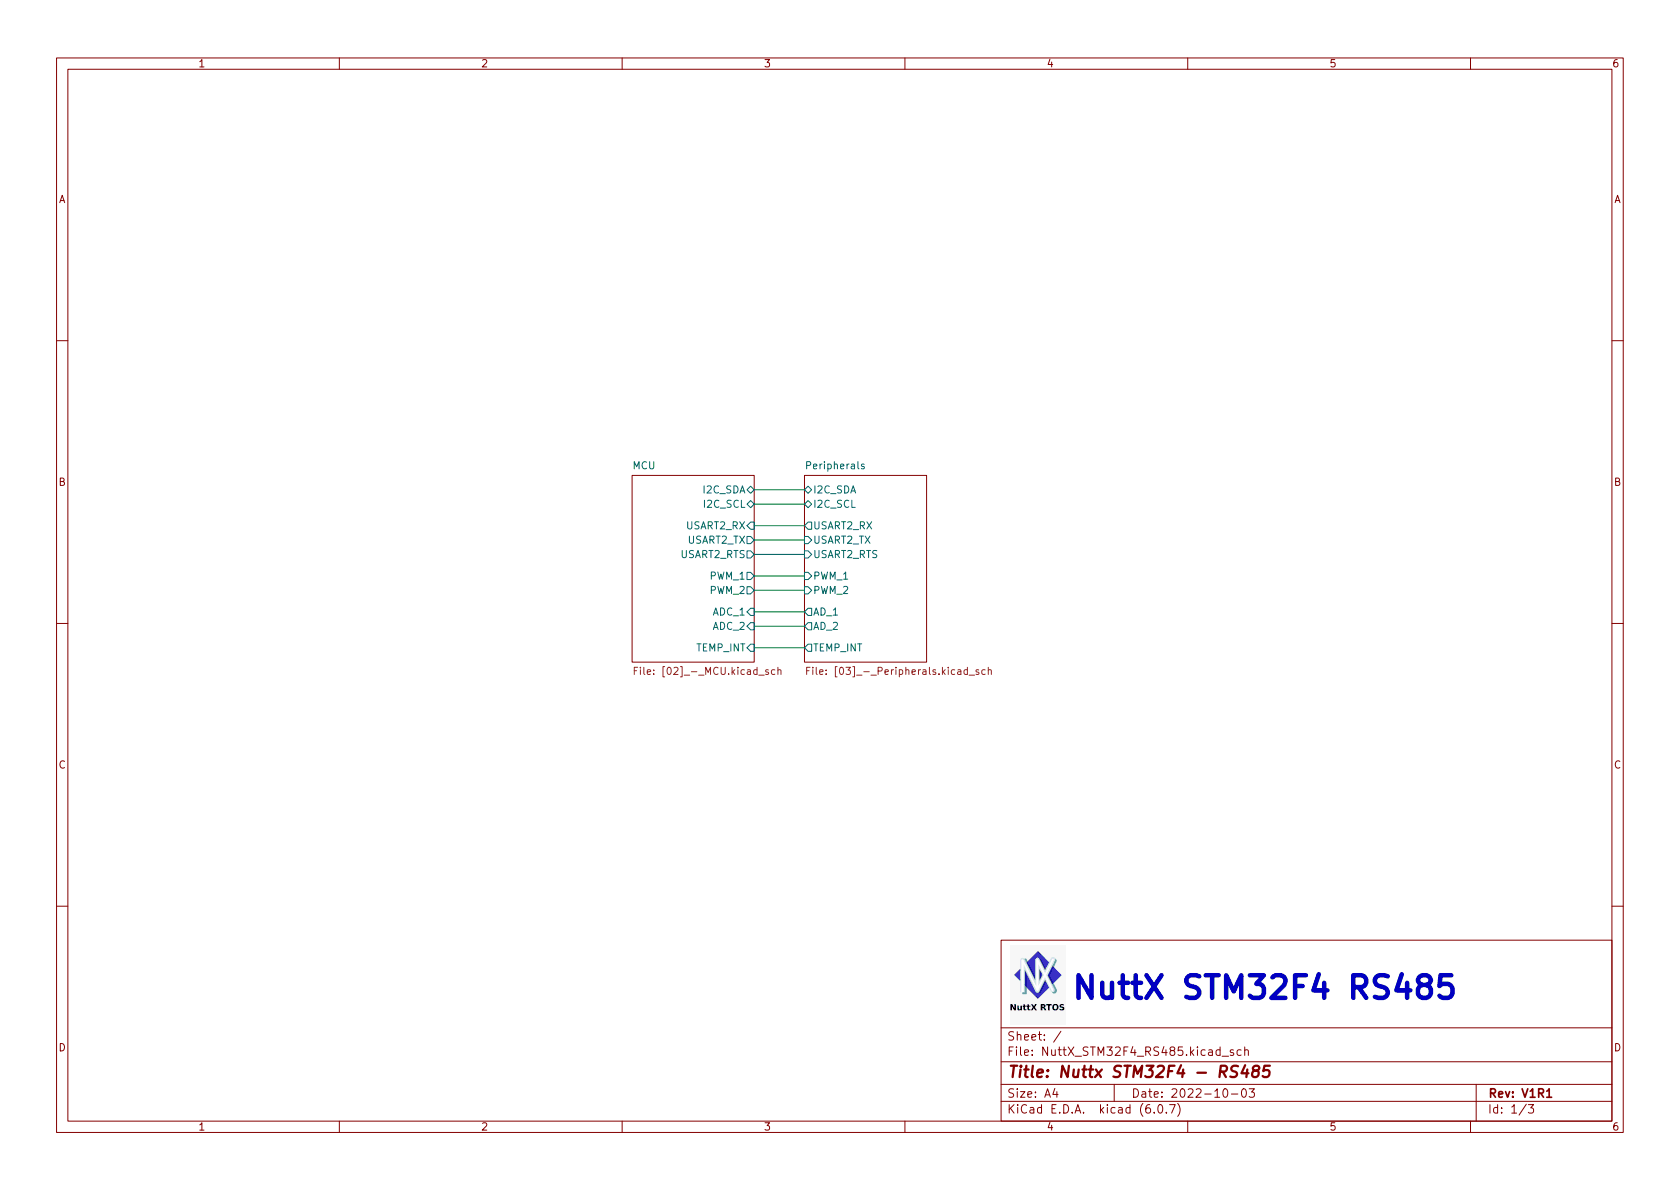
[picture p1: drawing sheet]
(kicad_sch (version 20211123) (generator eeschema)

 (paper "A4")

 (title_block
  (title "Nuttx STM32F4 - RS485")
  (date "2022-10-03")
  (rev "V1R1"))

 (lib_symbols)


 (wire (pts (xy 133.35 104.14) (xy 142.24 104.14)) (stroke (width 0) (type default) (color 0 0 0 0)))
 (wire (pts (xy 133.35 97.79) (xy 142.24 97.79)) (stroke (width 0) (type default) (color 0 0 0 0)))
 (wire (pts (xy 133.35 107.95) (xy 142.24 107.95)) (stroke (width 0) (type default) (color 0 0 0 0)))
 (wire (pts (xy 133.35 114.3) (xy 142.24 114.3)) (stroke (width 0) (type default) (color 0 0 0 0)))
 (wire (pts (xy 133.35 86.36) (xy 142.24 86.36)) (stroke (width 0) (type default) (color 0 0 0 0)))
 (wire (pts (xy 133.35 101.6) (xy 142.24 101.6)) (stroke (width 0) (type default) (color 0 0 0 0)))
 (wire (pts (xy 133.35 88.9) (xy 142.24 88.9)) (stroke (width 0) (type default) (color 0 0 0 0)))
 (wire (pts (xy 133.35 110.49) (xy 142.24 110.49)) (stroke (width 0) (type default) (color 0 0 0 0)))
 (wire (pts (xy 133.35 95.25) (xy 142.24 95.25)) (stroke (width 0) (type default) (color 0 0 0 0)))
 (wire (pts (xy 133.35 92.71) (xy 142.24 92.71)) (stroke (width 0) (type default) (color 0 0 0 0)))

 (image (at 183.515 173.99) (scale 0.146875)
  (data))

 (text "NuttX STM32F4 RS485" (at 189.23 177.8 0) (effects (font (size 4 4) (thickness 0.8) bold) (justify left bottom)))

 (sheet (at 111.76 83.82) (size 21.59 33.02) (fields_autoplaced) (stroke (width 0.1524) (type solid) (color 0 0 0 0)) (fill (color 0 0 0 0.0000))
  (property "Sheet name" "MCU" (id 0) (at 111.76 83.1084 0) (effects (font (size 1.27 1.27)) (justify left bottom)))
  (property "Sheet file" "[02]_-_MCU.kicad_sch" (id 1) (at 111.76 117.4246 0) (effects (font (size 1.27 1.27)) (justify left top))) (pin "ADC_1" input (at 133.35 107.95 0) (effects (font (size 1.27 1.27)) (justify right))) (pin "USART2_RX" input (at 133.35 92.71 0) (effects (font (size 1.27 1.27)) (justify right))) (pin "ADC_2" input (at 133.35 110.49 0) (effects (font (size 1.27 1.27)) (justify right))) (pin "USART2_RTS" output (at 133.35 97.79 0) (effects (font (size 1.27 1.27)) (justify right))) (pin "USART2_TX" output (at 133.35 95.25 0) (effects (font (size 1.27 1.27)) (justify right))) (pin "TEMP_INT" input (at 133.35 114.3 0) (effects (font (size 1.27 1.27)) (justify right))) (pin "I2C_SDA" bidirectional (at 133.35 86.36 0) (effects (font (size 1.27 1.27)) (justify right))) (pin "I2C_SCL" bidirectional (at 133.35 88.9 0) (effects (font (size 1.27 1.27)) (justify right))) (pin "PWM_1" output (at 133.35 101.6 0) (effects (font (size 1.27 1.27)) (justify right))) (pin "PWM_2" output (at 133.35 104.14 0) (effects (font (size 1.27 1.27)) (justify right))))

 (sheet (at 142.24 83.82) (size 21.59 33.02) (fields_autoplaced) (stroke (width 0.1524) (type solid) (color 0 0 0 0)) (fill (color 0 0 0 0.0000))
  (property "Sheet name" "Peripherals" (id 0) (at 142.24 83.1084 0) (effects (font (size 1.27 1.27)) (justify left bottom)))
  (property "Sheet file" "[03]_-_Peripherals.kicad_sch" (id 1) (at 142.24 117.4246 0) (effects (font (size 1.27 1.27)) (justify left top))) (pin "I2C_SDA" bidirectional (at 142.24 86.36 180) (effects (font (size 1.27 1.27)) (justify left))) (pin "I2C_SCL" bidirectional (at 142.24 88.9 180) (effects (font (size 1.27 1.27)) (justify left))) (pin "USART2_RX" output (at 142.24 92.71 180) (effects (font (size 1.27 1.27)) (justify left))) (pin "USART2_RTS" input (at 142.24 97.79 180) (effects (font (size 1.27 1.27)) (justify left))) (pin "USART2_TX" input (at 142.24 95.25 180) (effects (font (size 1.27 1.27)) (justify left))) (pin "TEMP_INT" output (at 142.24 114.3 180) (effects (font (size 1.27 1.27)) (justify left))) (pin "PWM_2" input (at 142.24 104.14 180) (effects (font (size 1.27 1.27)) (justify left))) (pin "PWM_1" input (at 142.24 101.6 180) (effects (font (size 1.27 1.27)) (justify left))) (pin "AD_1" output (at 142.24 107.95 180) (effects (font (size 1.27 1.27)) (justify left))) (pin "AD_2" output (at 142.24 110.49 180) (effects (font (size 1.27 1.27)) (justify left))))

 (sheet_instances (path "" (page "1")) (path "" (page "2")) (path "" (page "3")))

 (symbol_instances (path "" (reference "#FLG01") (unit 1) (value "PWR_FLAG") (footprint "")) (path "" (reference "#FLG02") (unit 1) (value "PWR_FLAG") (footprint "")) (path "" (reference "#PWR01") (unit 1) (value "+5V") (footprint "")) (path "" (reference "#PWR02") (unit 1) (value "+3.3V") (footprint "")) (path "" (reference "#PWR03") (unit 1) (value "+3.3V") (footprint "")) (path "" (reference "#PWR04") (unit 1) (value "+3.3V") (footprint "")) (path "" (reference "#PWR05") (unit 1) (value "VBUS") (footprint "")) (path "" (reference "#PWR06") (unit 1) (value "+5V") (footprint "")) (path "" (reference "#PWR07") (unit 1) (value "VBUS") (footprint "")) (path "" (reference "#PWR08") (unit 1) (value "GND") (footprint "")) (path "" (reference "#PWR09") (unit 1) (value "+3.3V") (footprint "")) (path "" (reference "#PWR010") (unit 1) (value "+5V") (footprint "")) (path "" (reference "#PWR011") (unit 1) (value "+5V") (footprint "")) (path "" (reference "#PWR012") (unit 1) (value "+3.3V") (footprint "")) (path "" (reference "#PWR013") (unit 1) (value "+3.3V") (footprint "")) (path "" (reference "#PWR014") (unit 1) (value "GND") (footprint "")) (path "" (reference "#PWR015") (unit 1) (value "GND") (footprint "")) (path "" (reference "#PWR016") (unit 1) (value "GND") (footprint "")) (path "" (reference "#PWR017") (unit 1) (value "GND") (footprint "")) (path "" (reference "#PWR018") (unit 1) (value "GND") (footprint "")) (path "" (reference "#PWR019") (unit 1) (value "GND") (footprint "")) (path "" (reference "#PWR020") (unit 1) (value "GND") (footprint "")) (path "" (reference "#PWR021") (unit 1) (value "GND") (footprint "")) (path "" (reference "#PWR022") (unit 1) (value "+3.3V") (footprint "")) (path "" (reference "#PWR023") (unit 1) (value "GND") (footprint "")) (path "" (reference "#PWR024") (unit 1) (value "GND") (footprint "")) (path "" (reference "#PWR025") (unit 1) (value "+3.3V") (footprint "")) (path "" (reference "#PWR026") (unit 1) (value "+3.3V") (footprint "")) (path "" (reference "#PWR027") (unit 1) (value "+3.3V") (footprint "")) (path "" (reference "#PWR028") (unit 1) (value "+3.3V") (footprint "")) (path "" (reference "#PWR029") (unit 1) (value "+3.3V") (footprint "")) (path "" (reference "#PWR030") (unit 1) (value "+3.3V") (footprint "")) (path "" (reference "#PWR031") (unit 1) (value "GND") (footprint "")) (path "" (reference "#PWR032") (unit 1) (value "GND") (footprint "")) (path "" (reference "#PWR033") (unit 1) (value "+3.3V") (footprint "")) (path "" (reference "#PWR034") (unit 1) (value "+3.3V") (footprint "")) (path "" (reference "#PWR035") (unit 1) (value "+3.3V") (footprint "")) (path "" (reference "#PWR036") (unit 1) (value "+5V") (footprint "")) (path "" (reference "#PWR037") (unit 1) (value "GND") (footprint "")) (path "" (reference "#PWR038") (unit 1) (value "GND") (footprint "")) (path "" (reference "#PWR039") (unit 1) (value "GND") (footprint "")) (path "" (reference "#PWR040") (unit 1) (value "GND") (footprint "")) (path "" (reference "#PWR041") (unit 1) (value "GND") (footprint "")) (path "" (reference "#PWR042") (unit 1) (value "GND") (footprint "")) (path "" (reference "#PWR043") (unit 1) (value "GND") (footprint "")) (path "" (reference "#PWR044") (unit 1) (value "+3.3V") (footprint "")) (path "" (reference "#PWR045") (unit 1) (value "+3.3V") (footprint "")) (path "" (reference "#PWR046") (unit 1) (value "+3.3V") (footprint "")) (path "" (reference "#PWR047") (unit 1) (value "GND") (footprint "")) (path "" (reference "#PWR048") (unit 1) (value "GND") (footprint "")) (path "" (reference "#PWR049") (unit 1) (value "GND") (footprint "")) (path "" (reference "#PWR050") (unit 1) (value "GND") (footprint "")) (path "" (reference "#PWR051") (unit 1) (value "GND") (footprint "")) (path "" (reference "#PWR052") (unit 1) (value "GND") (footprint "")) (path "" (reference "#PWR053") (unit 1) (value "GND") (footprint "")) (path "" (reference "#PWR054") (unit 1) (value "GND") (footprint "")) (path "" (reference "#PWR055") (unit 1) (value "GND") (footprint "")) (path "" (reference "#PWR056") (unit 1) (value "GND") (footprint "")) (path "" (reference "#PWR057") (unit 1) (value "+3.3V") (footprint "")) (path "" (reference "#PWR058") (unit 1) (value "+3.3V") (footprint "")) (path "" (reference "#PWR059") (unit 1) (value "+3.3V") (footprint "")) (path "" (reference "#PWR060") (unit 1) (value "+3.3V") (footprint "")) (path "" (reference "#PWR061") (unit 1) (value "GND") (footprint "")) (path "" (reference "#PWR062") (unit 1) (value "GND") (footprint "")) (path "" (reference "#PWR063") (unit 1) (value "GND") (footprint "")) (path "" (reference "#PWR064") (unit 1) (value "GND") (footprint "")) (path "" (reference "#PWR0105") (unit 1) (value "+3.3V") (footprint "")) (path "" (reference "#PWR0106") (unit 1) (value "GND") (footprint "")) (path "" (reference "#PWR0107") (unit 1) (value "GND") (footprint "")) (path "" (reference "#PWR?") (unit 1) (value "+3.3V") (footprint "")) (path "" (reference "#PWR?") (unit 1) (value "GND") (footprint "")) (path "" (reference "#PWR?") (unit 1) (value "GND") (footprint "")) (path "" (reference "#PWR?") (unit 1) (value "+3.3V") (footprint "")) (path "" (reference "#PWR?") (unit 1) (value "GND") (footprint "")) (path "" (reference "#PWR?") (unit 1) (value "+3.3V") (footprint "")) (path "" (reference "#PWR?") (unit 1) (value "GND") (footprint "")) (path "" (reference "#PWR?") (unit 1) (value "+3.3V") (footprint "")) (path "" (reference "#PWR?") (unit 1) (value "GND") (footprint "")) (path "" (reference "#PWR?") (unit 1) (value "GND") (footprint "")) (path "" (reference "#PWR?") (unit 1) (value "+3.3V") (footprint "")) (path "" (reference "#PWR?") (unit 1) (value "GND") (footprint "")) (path "" (reference "#PWR?") (unit 1) (value "GND") (footprint "")) (path "" (reference "#PWR?") (unit 1) (value "+3.3V") (footprint "")) (path "" (reference "#PWR?") (unit 1) (value "GND") (footprint "")) (path "" (reference "#PWR?") (unit 1) (value "GND") (footprint "")) (path "" (reference "#PWR?") (unit 1) (value "GND") (footprint "")) (path "" (reference "#PWR?") (unit 1) (value "GND") (footprint "")) (path "" (reference "#PWR?") (unit 1) (value "+3.3V") (footprint "")) (path "" (reference "#PWR?") (unit 1) (value "GND") (footprint "")) (path "" (reference "#PWR?") (unit 1) (value "+3.3V") (footprint "")) (path "" (reference "#PWR?") (unit 1) (value "GND") (footprint "")) (path "" (reference "#PWR?") (unit 1) (value "GND") (footprint "")) (path "" (reference "#PWR?") (unit 1) (value "+3.3V") (footprint "")) (path "" (reference "#PWR?") (unit 1) (value "GND") (footprint "")) (path "" (reference "#PWR?") (unit 1) (value "+3.3V") (footprint "")) (path "" (reference "#PWR?") (unit 1) (value "GND") (footprint "")) (path "" (reference "#PWR?") (unit 1) (value "GND") (footprint "")) (path "" (reference "#PWR?") (unit 1) (value "+3.3V") (footprint "")) (path "" (reference "#PWR?") (unit 1) (value "+3.3V") (footprint "")) (path "" (reference "#PWR?") (unit 1) (value "GND") (footprint "")) (path "" (reference "#PWR?") (unit 1) (value "GND") (footprint "")) (path "" (reference "#PWR?") (unit 1) (value "GND") (footprint "")) (path "" (reference "#PWR?") (unit 1) (value "GND") (footprint "")) (path "" (reference "#PWR?") (unit 1) (value "+3.3V") (footprint "")) (path "" (reference "#PWR?") (unit 1) (value "+3.3V") (footprint "")) (path "" (reference "#PWR?") (unit 1) (value "GND") (footprint "")) (path "" (reference "#PWR?") (unit 1) (value "+3.3V") (footprint "")) (path "" (reference "#PWR?") (unit 1) (value "GND") (footprint "")) (path "" (reference "#PWR?") (unit 1) (value "+5V") (footprint "")) (path "" (reference "C1") (unit 1) (value "100nF") (footprint "Capacitor_SMD:C_0805_2012Metric")) (path "" (reference "C2") (unit 1) (value "100nF") (footprint "Capacitor_SMD:C_0805_2012Metric")) (path "" (reference "C3") (unit 1) (value "100nF") (footprint "Capacitor_SMD:C_0805_2012Metric")) (path "" (reference "C4") (unit 1) (value "100nF") (footprint "Capacitor_SMD:C_0805_2012Metric")) (path "" (reference "C5") (unit 1) (value "100nF") (footprint "Capacitor_SMD:C_0805_2012Metric")) (path "" (reference "C6") (unit 1) (value "4u7F") (footprint "Capacitor_SMD:C_0805_2012Metric")) (path "" (reference "C7") (unit 1) (value "100nF") (footprint "Capacitor_SMD:C_0805_2012Metric")) (path "" (reference "C8") (unit 1) (value "4u7F") (footprint "Capacitor_SMD:C_0805_2012Metric")) (path "" (reference "C9") (unit 1) (value "100nF") (footprint "Capacitor_SMD:C_0805_2012Metric")) (path "" (reference "C10") (unit 1) (value "100nF") (footprint "Capacitor_SMD:C_0805_2012Metric")) (path "" (reference "C11") (unit 1) (value "4u7F") (footprint "Capacitor_SMD:C_0805_2012Metric")) (path "" (reference "C12") (unit 1) (value "100nF") (footprint "Capacitor_SMD:C_0805_2012Metric")) (path "" (reference "C13") (unit 1) (value "4u7F") (footprint "Capacitor_SMD:C_0805_2012Metric")) (path "" (reference "C14") (unit 1) (value "22pF") (footprint "Capacitor_SMD:C_0805_2012Metric")) (path "" (reference "C15") (unit 1) (value "22pF") (footprint "Capacitor_SMD:C_0805_2012Metric")) (path "" (reference "C16") (unit 1) (value "4u7F") (footprint "Capacitor_SMD:C_0805_2012Metric")) (path "" (reference "C17") (unit 1) (value "10pF") (footprint "Capacitor_SMD:C_0805_2012Metric")) (path "" (reference "C18") (unit 1) (value "10pF") (footprint "Capacitor_SMD:C_0805_2012Metric")) (path "" (reference "C19") (unit 1) (value "100nF") (footprint "Capacitor_SMD:C_0805_2012Metric")) (path "" (reference "C20") (unit 1) (value "100nF") (footprint "Capacitor_SMD:C_0805_2012Metric")) (path "" (reference "C21") (unit 1) (value "100nF") (footprint "Capacitor_SMD:C_0805_2012Metric")) (path "" (reference "C22") (unit 1) (value "100nF") (footprint "Capacitor_SMD:C_0805_2012Metric")) (path "" (reference "C23") (unit 1) (value "100nF") (footprint "Capacitor_SMD:C_0805_2012Metric")) (path "" (reference "C24") (unit 1) (value "100nF") (footprint "Capacitor_SMD:C_0805_2012Metric")) (path "" (reference "C25") (unit 1) (value "10uF") (footprint "Capacitor_SMD:C_0805_2012Metric")) (path "" (reference "C26") (unit 1) (value "10uF") (footprint "Capacitor_SMD:C_0805_2012Metric")) (path "" (reference "C27") (unit 1) (value "100nF") (footprint "Capacitor_SMD:C_0805_2012Metric")) (path "" (reference "C28") (unit 1) (value "100nF") (footprint "Capacitor_SMD:C_0805_2012Metric")) (path "" (reference "C29") (unit 1) (value "10uF") (footprint "Capacitor_SMD:C_0805_2012Metric")) (path "" (reference "C30") (unit 1) (value "10uF") (footprint "Capacitor_SMD:C_0805_2012Metric")) (path "" (reference "CN1") (unit 1) (value "USB_AB_Mini") (footprint "NuttX_Library:USB_Mini-AB_10033527-N3112MLF")) (path "" (reference "CN2") (unit 1) (value "Conn_02x12_Odd_Even") (footprint "Connector_PinHeader_2.54mm:PinHeader_2x12_P2.54mm_Vertical")) (path "" (reference "CN3") (unit 1) (value "Micro_SD_Card") (footprint "NuttX_Library:GCT_MEM2075-00-140-01-A")) (path "" (reference "CN4") (unit 1) (value "Conn_02x12_Odd_Even") (footprint "Connector_PinHeader_2.54mm:PinHeader_2x12_P2.54mm_Vertical")) (path "" (reference "CN5") (unit 1) (value "J-TAG-ADP") (footprint "NuttX_Library:J-TAG-ADP")) (path "" (reference "CN6") (unit 1) (value "Conn_01x04_Male") (footprint "Connector_PinHeader_2.54mm:PinHeader_1x04_P2.54mm_Vertical")) (path "" (reference "CN7") (unit 1) (value "Conn_01x02") (footprint "Connector_PinHeader_2.54mm:PinHeader_1x02_P2.54mm_Vertical")) (path "" (reference "CN8") (unit 1) (value "Conn_01x02") (footprint "Connector_PinHeader_2.54mm:PinHeader_1x02_P2.54mm_Vertical")) (path "" (reference "CN9") (unit 1) (value "Conn_01x02") (footprint "Connector_PinHeader_2.54mm:PinHeader_1x02_P2.54mm_Vertical")) (path "" (reference "CN10") (unit 1) (value "Conn_01x02") (footprint "Connector_PinHeader_2.54mm:PinHeader_1x02_P2.54mm_Vertical")) (path "" (reference "CN11") (unit 1) (value "Conn_01x02") (footprint "Connector_PinHeader_2.54mm:PinHeader_1x02_P2.54mm_Vertical")) (path "" (reference "CN12") (unit 1) (value "Conn_01x02") (footprint "Connector_PinHeader_2.54mm:PinHeader_1x02_P2.54mm_Vertical")) (path "" (reference "F1") (unit 1) (value "Fuse") (footprint "Fuse:Fuse_1206_3216Metric")) (path "" (reference "H?") (unit 1) (value "MountingHole") (footprint "MountingHole:MountingHole_3.2mm_M3")) (path "" (reference "H?") (unit 1) (value "MountingHole") (footprint "MountingHole:MountingHole_3.2mm_M3")) (path "" (reference "H?") (unit 1) (value "MountingHole") (footprint "MountingHole:MountingHole_3.2mm_M3")) (path "" (reference "H?") (unit 1) (value "MountingHole") (footprint "MountingHole:MountingHole_3.2mm_M3")) (path "" (reference "JP1") (unit 1) (value "SolderJumper_2_Open") (footprint "NuttX_Library:SolderJumper-2_P1.3mm_Open_RoundedPad1.0x1.5mm")) (path "" (reference "JP2") (unit 1) (value "SolderJumper_2_Open") (footprint "NuttX_Library:SolderJumper-2_P1.3mm_Open_RoundedPad1.0x1.5mm")) (path "" (reference "JP3") (unit 1) (value "SolderJumper_2_Open") (footprint "NuttX_Library:SolderJumper-2_P1.3mm_Open_RoundedPad1.0x1.5mm")) (path "" (reference "JP4") (unit 1) (value "SolderJumper_2_Open") (footprint "NuttX_Library:SolderJumper-2_P1.3mm_Open_RoundedPad1.0x1.5mm")) (path "" (reference "JP5") (unit 1) (value "SolderJumper_2_Open") (footprint "NuttX_Library:SolderJumper-2_P1.3mm_Open_RoundedPad1.0x1.5mm")) (path "" (reference "JP6") (unit 1) (value "SolderJumper_2_Open") (footprint "NuttX_Library:SolderJumper-2_P1.3mm_Open_RoundedPad1.0x1.5mm")) (path "" (reference "JP7") (unit 1) (value "SolderJumper_2_Open") (footprint "NuttX_Library:SolderJumper-2_P1.3mm_Open_RoundedPad1.0x1.5mm")) (path "" (reference "JP8") (unit 1) (value "SolderJumper_2_Open") (footprint "NuttX_Library:SolderJumper-2_P1.3mm_Open_RoundedPad1.0x1.5mm")) (path "" (reference "JP9") (unit 1) (value "SolderJumper_2_Open") (footprint "NuttX_Library:SolderJumper-2_P1.3mm_Open_RoundedPad1.0x1.5mm")) (path "" (reference "JP10") (unit 1) (value "SolderJumper_2_Open") (footprint "NuttX_Library:SolderJumper-2_P1.3mm_Open_RoundedPad1.0x1.5mm")) (path "" (reference "JP11") (unit 1) (value "SolderJumper_2_Open") (footprint "NuttX_Library:SolderJumper-2_P1.3mm_Open_RoundedPad1.0x1.5mm")) (path "" (reference "JP12") (unit 1) (value "SolderJumper_2_Open") (footprint "NuttX_Library:SolderJumper-2_P1.3mm_Open_RoundedPad1.0x1.5mm")) (path "" (reference "JP13") (unit 1) (value "SolderJumper_2_Open") (footprint "NuttX_Library:SolderJumper-2_P1.3mm_Open_RoundedPad1.0x1.5mm")) (path "" (reference "JP14") (unit 1) (value "SolderJumper_2_Open") (footprint "NuttX_Library:SolderJumper-2_P1.3mm_Open_RoundedPad1.0x1.5mm")) (path "" (reference "JP15") (unit 1) (value "SolderJumper_2_Open") (footprint "NuttX_Library:SolderJumper-2_P1.3mm_Open_RoundedPad1.0x1.5mm")) (path "" (reference "LD1") (unit 1) (value "BLUE") (footprint "LED_SMD:LED_0805_2012Metric")) (path "" (reference "LD2") (unit 1) (value "BLUE") (footprint "LED_SMD:LED_0805_2012Metric")) (path "" (reference "LD3") (unit 1) (value "BLUE") (footprint "LED_SMD:LED_0805_2012Metric")) (path "" (reference "LD4") (unit 1) (value "BLUE") (footprint "LED_SMD:LED_0805_2012Metric")) (path "" (reference "LD5") (unit 1) (value "PWR") (footprint "LED_SMD:LED_0805_2012Metric")) (path "" (reference "R1") (unit 1) (value "10K") (footprint "Resistor_SMD:R_0805_2012Metric")) (path "" (reference "R2") (unit 1) (value "10R") (footprint "Resistor_SMD:R_0805_2012Metric")) (path "" (reference "R3") (unit 1) (value "10R") (footprint "Resistor_SMD:R_0805_2012Metric")) (path "" (reference "R4") (unit 1) (value "10K") (footprint "Resistor_SMD:R_0805_2012Metric")) (path "" (reference "R5") (unit 1) (value "10K") (footprint "Resistor_SMD:R_0805_2012Metric")) (path "" (reference "R6") (unit 1) (value "10K") (footprint "Resistor_SMD:R_0805_2012Metric")) (path "" (reference "R7") (unit 1) (value "10K") (footprint "Resistor_SMD:R_0805_2012Metric")) (path "" (reference "R8") (unit 1) (value "10K") (footprint "Resistor_SMD:R_0805_2012Metric")) (path "" (reference "R9") (unit 1) (value "10K") (footprint "Resistor_SMD:R_0805_2012Metric")) (path "" (reference "R10") (unit 1) (value "10K") (footprint "Resistor_SMD:R_0805_2012Metric")) (path "" (reference "R11") (unit 1) (value "100R") (footprint "Resistor_SMD:R_0805_2012Metric")) (path "" (reference "R12") (unit 1) (value "100R") (footprint "Resistor_SMD:R_0805_2012Metric")) (path "" (reference "R13") (unit 1) (value "100R") (footprint "Resistor_SMD:R_0805_2012Metric")) (path "" (reference "R14") (unit 1) (value "100R") (footprint "Resistor_SMD:R_0805_2012Metric")) (path "" (reference "R15") (unit 1) (value "100R") (footprint "Resistor_SMD:R_0805_2012Metric")) (path "" (reference "R16") (unit 1) (value "10K") (footprint "Resistor_SMD:R_0805_2012Metric")) (path "" (reference "R17") (unit 1) (value "10K") (footprint "Resistor_SMD:R_0805_2012Metric")) (path "" (reference "R18") (unit 1) (value "10K") (footprint "Resistor_SMD:R_0805_2012Metric")) (path "" (reference "R19") (unit 1) (value "10K") (footprint "Resistor_SMD:R_0805_2012Metric")) (path "" (reference "R20") (unit 1) (value "10K") (footprint "Resistor_SMD:R_0805_2012Metric")) (path "" (reference "R21") (unit 1) (value "10K") (footprint "Resistor_SMD:R_0805_2012Metric")) (path "" (reference "R22") (unit 1) (value "10K") (footprint "Resistor_SMD:R_0805_2012Metric")) (path "" (reference "R23") (unit 1) (value "100R") (footprint "Resistor_SMD:R_0805_2012Metric")) (path "" (reference "R24") (unit 1) (value "10K") (footprint "Resistor_SMD:R_0805_2012Metric")) (path "" (reference "R25") (unit 1) (value "10K") (footprint "Resistor_SMD:R_0805_2012Metric")) (path "" (reference "R26") (unit 1) (value "10K") (footprint "Resistor_SMD:R_0805_2012Metric")) (path "" (reference "R27") (unit 1) (value "10K") (footprint "Resistor_SMD:R_0805_2012Metric")) (path "" (reference "R28") (unit 1) (value "100R") (footprint "Resistor_SMD:R_0805_2012Metric")) (path "" (reference "R29") (unit 1) (value "10K") (footprint "Resistor_SMD:R_0805_2012Metric")) (path "" (reference "R30") (unit 1) (value "10K") (footprint "Resistor_SMD:R_0805_2012Metric")) (path "" (reference "R31") (unit 1) (value "100R") (footprint "Resistor_SMD:R_0805_2012Metric")) (path "" (reference "R32") (unit 1) (value "10K") (footprint "Resistor_SMD:R_0805_2012Metric")) (path "" (reference "R33") (unit 1) (value "10K") (footprint "Resistor_SMD:R_0805_2012Metric")) (path "" (reference "R34") (unit 1) (value "100R") (footprint "Resistor_SMD:R_0805_2012Metric")) (path "" (reference "R35") (unit 1) (value "10K") (footprint "Resistor_SMD:R_0805_2012Metric")) (path "" (reference "R36") (unit 1) (value "10K") (footprint "Resistor_SMD:R_0805_2012Metric")) (path "" (reference "R37") (unit 1) (value "100R") (footprint "Resistor_SMD:R_0805_2012Metric")) (path "" (reference "R38") (unit 1) (value "100R") (footprint "Resistor_SMD:R_0805_2012Metric")) (path "" (reference "R39") (unit 1) (value "10K") (footprint "Resistor_SMD:R_0805_2012Metric")) (path "" (reference "R40") (unit 1) (value "10K") (footprint "Resistor_SMD:R_0805_2012Metric")) (path "" (reference "R41") (unit 1) (value "10K") (footprint "Resistor_SMD:R_0805_2012Metric")) (path "" (reference "SW1") (unit 1) (value "BOOT0") (footprint "NuttX_Library:TSB008A2518A")) (path "" (reference "SW2") (unit 1) (value "RESET") (footprint "NuttX_Library:TSB008A2518A")) (path "" (reference "SW3") (unit 1) (value "SWIO_1") (footprint "NuttX_Library:TSB008A2518A")) (path "" (reference "SW4") (unit 1) (value "SWIO_2") (footprint "NuttX_Library:TSB008A2518A")) (path "" (reference "SW5") (unit 1) (value "SWIO_3") (footprint "NuttX_Library:TSB008A2518A")) (path "" (reference "SW6") (unit 1) (value "SWIO_4") (footprint "NuttX_Library:TSB008A2518A")) (path "" (reference "U1") (unit 1) (value "LM1117-3.3") (footprint "NuttX_Library:SOT-223")) (path "" (reference "U2") (unit 1) (value "USBLC6-4SC6Y") (footprint "NuttX_Library:SOT-23-6")) (path "" (reference "U3") (unit 1) (value "STM32F401RCT6") (footprint "Package_QFP:LQFP-64_10x10mm_P0.5mm")) (path "" (reference "U4") (unit 1) (value "HX24LC02BDRG") (footprint "NuttX_Library:SOIC-8_3.9x4.9mm_P1.27mm")) (path "" (reference "U5") (unit 1) (value "COS724SR") (footprint "NuttX_Library:SOIC-14_3.9x8.7mm_P1.27mm")) (path "" (reference "U5") (unit 2) (value "COS724SR") (footprint "NuttX_Library:SOIC-14_3.9x8.7mm_P1.27mm")) (path "" (reference "U5") (unit 3) (value "COS724SR") (footprint "NuttX_Library:SOIC-14_3.9x8.7mm_P1.27mm")) (path "" (reference "U5") (unit 4) (value "COS724SR") (footprint "NuttX_Library:SOIC-14_3.9x8.7mm_P1.27mm")) (path "" (reference "U5") (unit 5) (value "COS724SR") (footprint "NuttX_Library:SOIC-14_3.9x8.7mm_P1.27mm")) (path "" (reference "U6") (unit 1) (value "TMP75AIDR ") (footprint "NuttX_Library:SOIC-8_3.9x4.9mm_P1.27mm")) (path "" (reference "U7") (unit 1) (value "BL3085B") (footprint "NuttX_Library:SOIC-8_3.9x4.9mm_P1.27mm")) (path "" (reference "VR1") (unit 1) (value "10K") (footprint "NuttX_Library:TRIM_3362P-1-502")) (path "" (reference "VR2") (unit 1) (value "10K") (footprint "NuttX_Library:TRIM_3362P-1-502")) (path "" (reference "X1") (unit 1) (value "8MHZ") (footprint "NuttX_Library:Crystal_HC49-U_Vertical")) (path "" (reference "X2") (unit 1) (value "32.768K") (footprint "NuttX_Library:Crystal_DS26_D2.0mm_L6.0mm_Horizontal"))))
